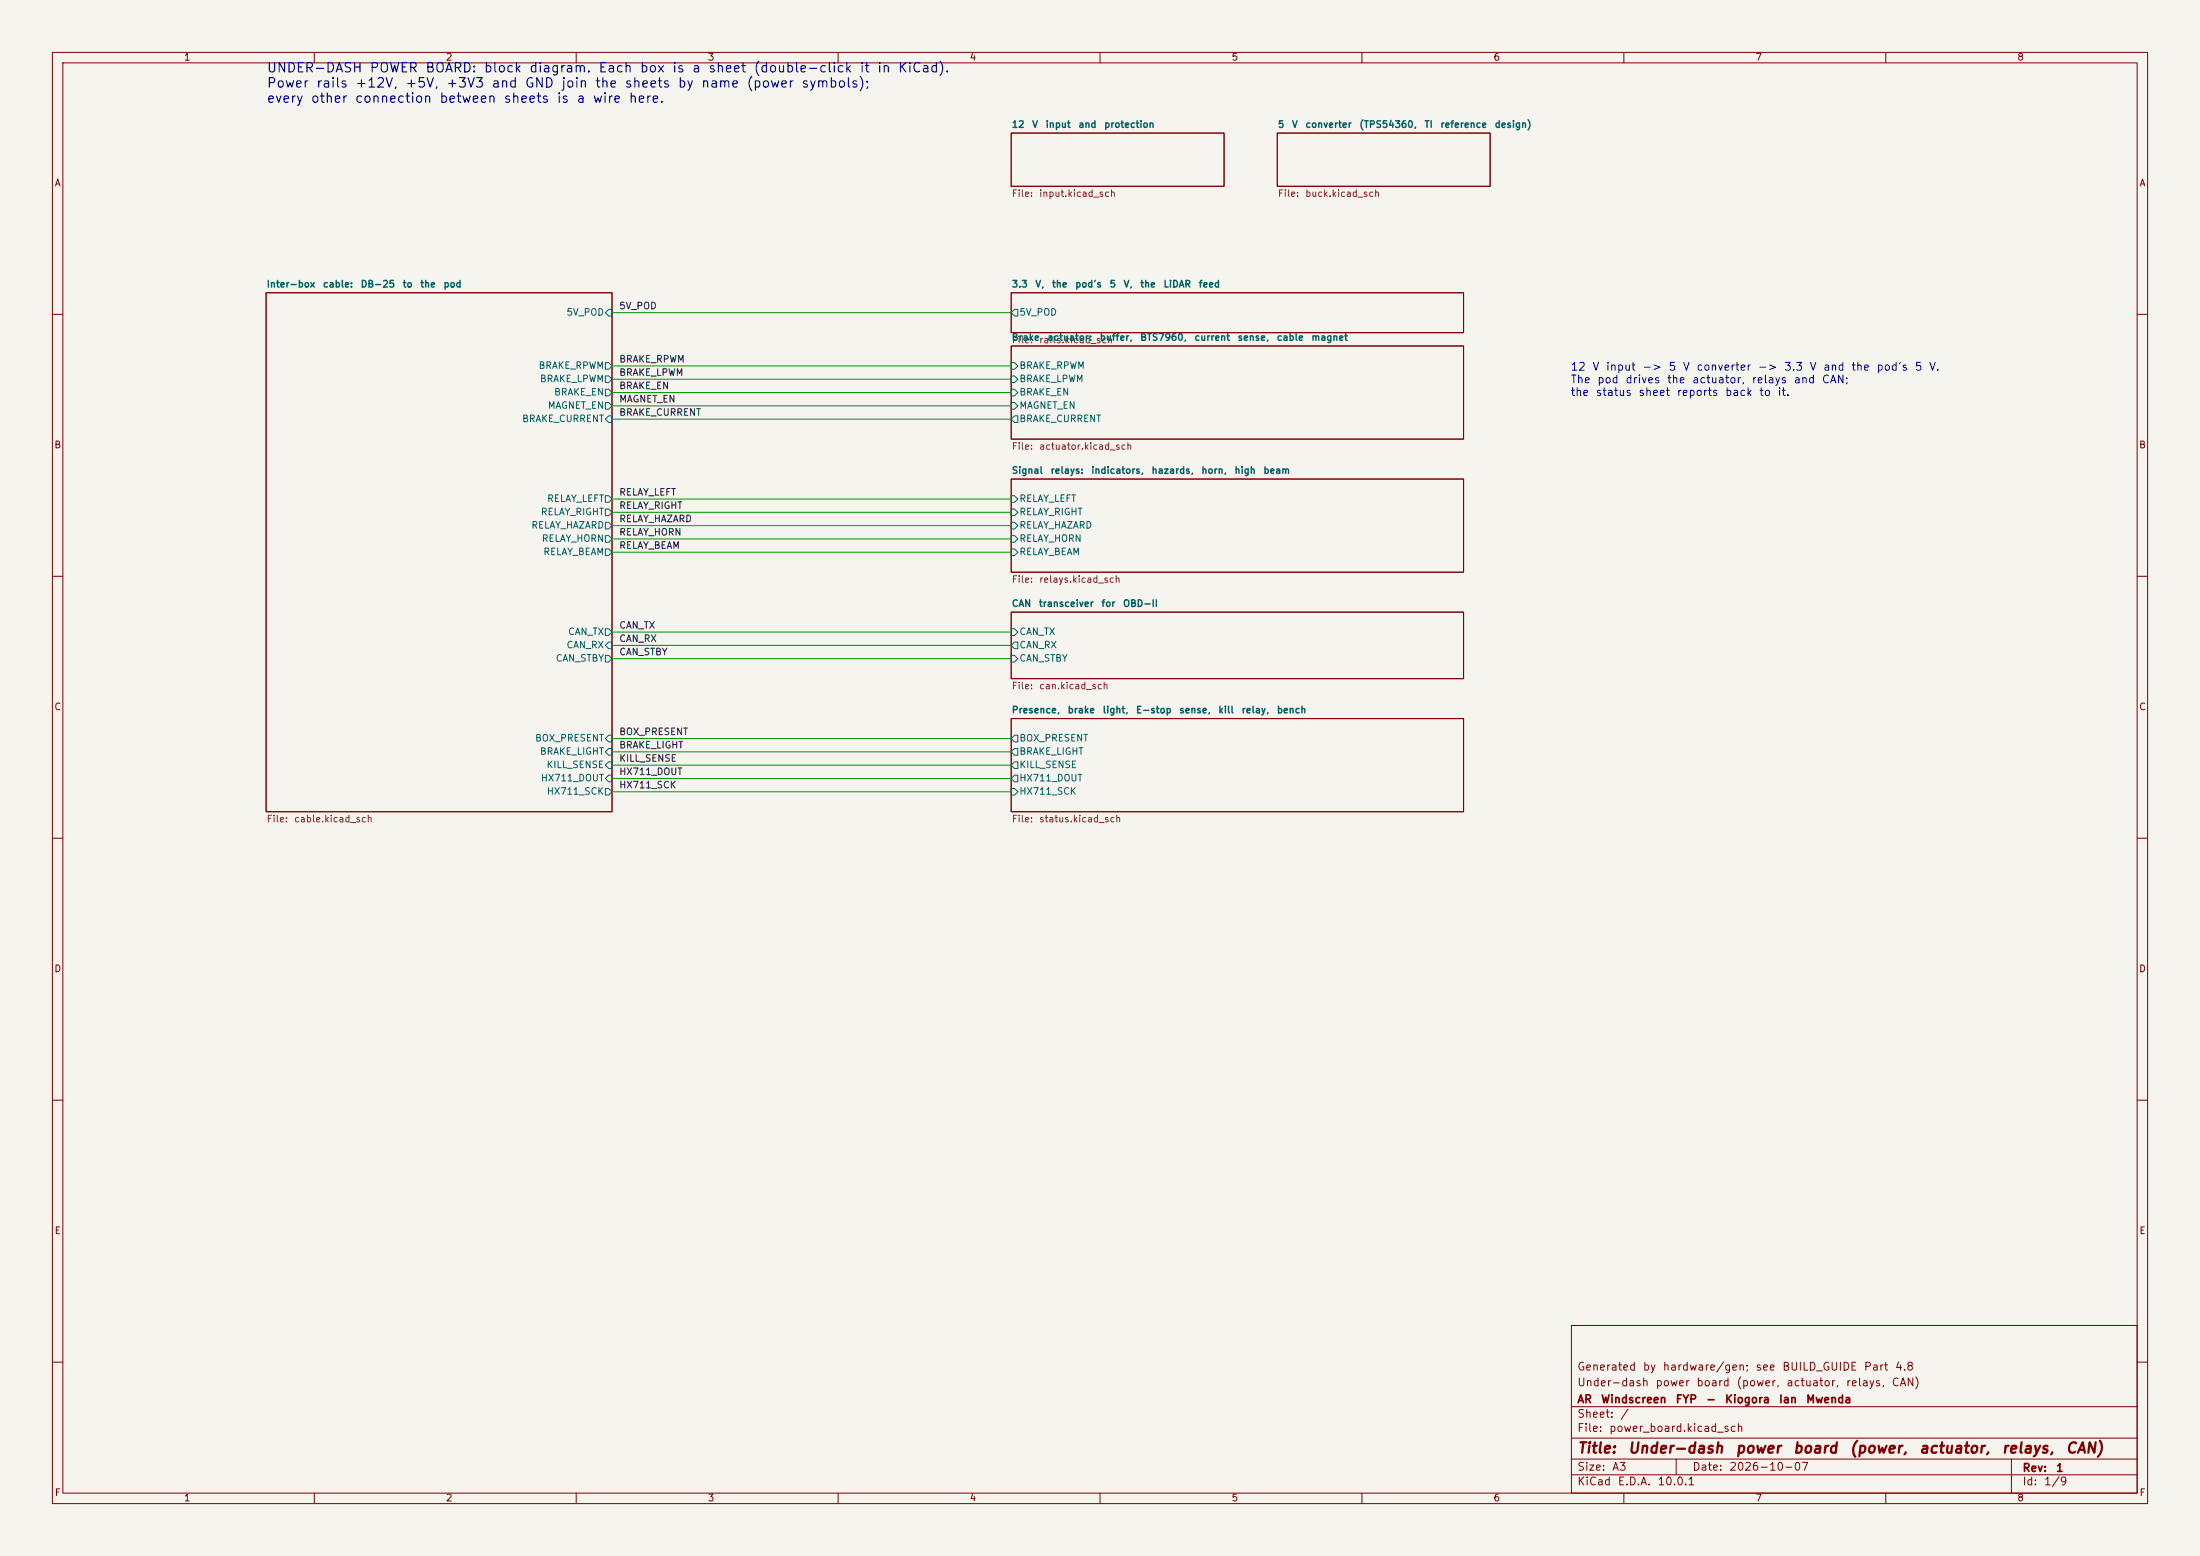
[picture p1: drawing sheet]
(kicad_sch
 (version 20250610)
 (generator "eeschema")
 (generator_version "10.0")
 (paper "A3")
 (title_block
  (title "Under-dash power board (power, actuator, relays, CAN)")
  (date "2026-10-07")
  (rev "1")
  (company "AR Windscreen FYP - Kiogora Ian Mwenda")
  (comment 1 "Under-dash power board (power, actuator, relays, CAN)")
  (comment 2 "Generated by hardware/gen; see BUILD_GUIDE Part 4.8"))
 (lib_symbols)
 (text "UNDER-DASH POWER BOARD: block diagram. Each box is a sheet (double-click it in KiCad).\nPower rails +12V, +5V, +3V3 and GND join the sheets by name (power symbols);\nevery other connection between sheets is a wire here."
  (exclude_from_sim no)
  (at 50.8 20.32 0)
  (effects (font (size 1.8 1.8)) (justify left bottom)))
 (text "12 V input -> 5 V converter -> 3.3 V and the pod's 5 V.\nThe pod drives the actuator, relays and CAN;\nthe status sheet reports back to it."
  (exclude_from_sim no)
  (at 299.72 76.2 0)
  (effects (font (size 1.5 1.5)) (justify left bottom)))
 (sheet
  (at 50.8 55.88)
  (size 66.04 99.06)
  (exclude_from_sim no)
  (in_bom yes)
  (on_board yes)
  (dnp no)
  (fields_autoplaced yes)
  (stroke (width 0.1524) (type solid))
  (fill (color 0 0 0 0.0000))
  (property "Sheetname" "Inter-box cable: DB-25 to the pod" (at 50.8 55.18 0) (effects (font (size 1.27 1.27) (thickness 0.254)
    (bold yes)) (justify left bottom)))
  (property "Sheetfile" "cable.kicad_sch" (at 50.8 155.54 0) (effects (font (size 1.27 1.27)) (justify left top)))
  (pin "5V_POD" input (at 116.84 59.69 0) (effects (font (size 1.27 1.27)) (justify right)))
  (pin "BRAKE_RPWM" output (at 116.84 69.85 0) (effects (font (size 1.27 1.27)) (justify right)))
  (pin "BRAKE_LPWM" output (at 116.84 72.39 0) (effects (font (size 1.27 1.27)) (justify right)))
  (pin "BRAKE_EN" output (at 116.84 74.93 0) (effects (font (size 1.27 1.27)) (justify right)))
  (pin "MAGNET_EN" output (at 116.84 77.47 0) (effects (font (size 1.27 1.27)) (justify right)))
  (pin "BRAKE_CURRENT" input (at 116.84 80.01 0) (effects (font (size 1.27 1.27)) (justify right)))
  (pin "RELAY_LEFT" output (at 116.84 95.25 0) (effects (font (size 1.27 1.27)) (justify right)))
  (pin "RELAY_RIGHT" output (at 116.84 97.79 0) (effects (font (size 1.27 1.27)) (justify right)))
  (pin "RELAY_HAZARD" output (at 116.84 100.33 0) (effects (font (size 1.27 1.27)) (justify right)))
  (pin "RELAY_HORN" output (at 116.84 102.87 0) (effects (font (size 1.27 1.27)) (justify right)))
  (pin "RELAY_BEAM" output (at 116.84 105.41 0) (effects (font (size 1.27 1.27)) (justify right)))
  (pin "CAN_TX" output (at 116.84 120.65 0) (effects (font (size 1.27 1.27)) (justify right)))
  (pin "CAN_RX" input (at 116.84 123.19 0) (effects (font (size 1.27 1.27)) (justify right)))
  (pin "CAN_STBY" output (at 116.84 125.73 0) (effects (font (size 1.27 1.27)) (justify right)))
  (pin "BOX_PRESENT" input (at 116.84 140.97 0) (effects (font (size 1.27 1.27)) (justify right)))
  (pin "BRAKE_LIGHT" input (at 116.84 143.51 0) (effects (font (size 1.27 1.27)) (justify right)))
  (pin "KILL_SENSE" input (at 116.84 146.05 0) (effects (font (size 1.27 1.27)) (justify right)))
  (pin "HX711_DOUT" input (at 116.84 148.59 0) (effects (font (size 1.27 1.27)) (justify right)))
  (pin "HX711_SCK" output (at 116.84 151.13 0) (effects (font (size 1.27 1.27)) (justify right))))
 (sheet
  (at 193.04 55.88)
  (size 86.36 7.62)
  (exclude_from_sim no)
  (in_bom yes)
  (on_board yes)
  (dnp no)
  (fields_autoplaced yes)
  (stroke (width 0.1524) (type solid))
  (fill (color 0 0 0 0.0000))
  (property "Sheetname" "3.3 V, the pod's 5 V, the LiDAR feed" (at 193.04 55.18 0) (effects (font (size 1.27 1.27) (thickness 0.254)
    (bold yes)) (justify left bottom)))
  (property "Sheetfile" "rails.kicad_sch" (at 193.04 64.1 0) (effects (font (size 1.27 1.27)) (justify left top)))
  (pin "5V_POD" output (at 193.04 59.69 180) (effects (font (size 1.27 1.27)) (justify left))))
 (sheet
  (at 193.04 66.04)
  (size 86.36 17.78)
  (exclude_from_sim no)
  (in_bom yes)
  (on_board yes)
  (dnp no)
  (fields_autoplaced yes)
  (stroke (width 0.1524) (type solid))
  (fill (color 0 0 0 0.0000))
  (property "Sheetname" "Brake actuator: buffer, BTS7960, current sense, cable magnet" (at 193.04 65.34 0) (effects (font (size 1.27 1.27) (thickness 0.254)
    (bold yes)) (justify left bottom)))
  (property "Sheetfile" "actuator.kicad_sch" (at 193.04 84.42 0) (effects (font (size 1.27 1.27)) (justify left top)))
  (pin "BRAKE_RPWM" input (at 193.04 69.85 180) (effects (font (size 1.27 1.27)) (justify left)))
  (pin "BRAKE_LPWM" input (at 193.04 72.39 180) (effects (font (size 1.27 1.27)) (justify left)))
  (pin "BRAKE_EN" input (at 193.04 74.93 180) (effects (font (size 1.27 1.27)) (justify left)))
  (pin "MAGNET_EN" input (at 193.04 77.47 180) (effects (font (size 1.27 1.27)) (justify left)))
  (pin "BRAKE_CURRENT" output (at 193.04 80.01 180) (effects (font (size 1.27 1.27)) (justify left))))
 (sheet
  (at 193.04 91.44)
  (size 86.36 17.78)
  (exclude_from_sim no)
  (in_bom yes)
  (on_board yes)
  (dnp no)
  (fields_autoplaced yes)
  (stroke (width 0.1524) (type solid))
  (fill (color 0 0 0 0.0000))
  (property "Sheetname" "Signal relays: indicators, hazards, horn, high beam" (at 193.04 90.74 0) (effects (font (size 1.27 1.27) (thickness 0.254)
    (bold yes)) (justify left bottom)))
  (property "Sheetfile" "relays.kicad_sch" (at 193.04 109.82 0) (effects (font (size 1.27 1.27)) (justify left top)))
  (pin "RELAY_LEFT" input (at 193.04 95.25 180) (effects (font (size 1.27 1.27)) (justify left)))
  (pin "RELAY_RIGHT" input (at 193.04 97.79 180) (effects (font (size 1.27 1.27)) (justify left)))
  (pin "RELAY_HAZARD" input (at 193.04 100.33 180) (effects (font (size 1.27 1.27)) (justify left)))
  (pin "RELAY_HORN" input (at 193.04 102.87 180) (effects (font (size 1.27 1.27)) (justify left)))
  (pin "RELAY_BEAM" input (at 193.04 105.41 180) (effects (font (size 1.27 1.27)) (justify left))))
 (sheet
  (at 193.04 116.84)
  (size 86.36 12.7)
  (exclude_from_sim no)
  (in_bom yes)
  (on_board yes)
  (dnp no)
  (fields_autoplaced yes)
  (stroke (width 0.1524) (type solid))
  (fill (color 0 0 0 0.0000))
  (property "Sheetname" "CAN transceiver for OBD-II" (at 193.04 116.14 0) (effects (font (size 1.27 1.27) (thickness 0.254)
    (bold yes)) (justify left bottom)))
  (property "Sheetfile" "can.kicad_sch" (at 193.04 130.14 0) (effects (font (size 1.27 1.27)) (justify left top)))
  (pin "CAN_TX" input (at 193.04 120.65 180) (effects (font (size 1.27 1.27)) (justify left)))
  (pin "CAN_RX" output (at 193.04 123.19 180) (effects (font (size 1.27 1.27)) (justify left)))
  (pin "CAN_STBY" input (at 193.04 125.73 180) (effects (font (size 1.27 1.27)) (justify left))))
 (sheet
  (at 193.04 137.16)
  (size 86.36 17.78)
  (exclude_from_sim no)
  (in_bom yes)
  (on_board yes)
  (dnp no)
  (fields_autoplaced yes)
  (stroke (width 0.1524) (type solid))
  (fill (color 0 0 0 0.0000))
  (property "Sheetname" "Presence, brake light, E-stop sense, kill relay, bench" (at 193.04 136.46 0) (effects (font (size 1.27 1.27) (thickness 0.254)
    (bold yes)) (justify left bottom)))
  (property "Sheetfile" "status.kicad_sch" (at 193.04 155.54 0) (effects (font (size 1.27 1.27)) (justify left top)))
  (pin "BOX_PRESENT" output (at 193.04 140.97 180) (effects (font (size 1.27 1.27)) (justify left)))
  (pin "BRAKE_LIGHT" output (at 193.04 143.51 180) (effects (font (size 1.27 1.27)) (justify left)))
  (pin "KILL_SENSE" output (at 193.04 146.05 180) (effects (font (size 1.27 1.27)) (justify left)))
  (pin "HX711_DOUT" output (at 193.04 148.59 180) (effects (font (size 1.27 1.27)) (justify left)))
  (pin "HX711_SCK" input (at 193.04 151.13 180) (effects (font (size 1.27 1.27)) (justify left))))
 (sheet
  (at 193.04 25.4)
  (size 40.64 10.16)
  (exclude_from_sim no)
  (in_bom yes)
  (on_board yes)
  (dnp no)
  (fields_autoplaced yes)
  (stroke (width 0.1524) (type solid))
  (fill (color 0 0 0 0.0000))
  (property "Sheetname" "12 V input and protection" (at 193.04 24.7 0) (effects (font (size 1.27 1.27) (thickness 0.254)
    (bold yes)) (justify left bottom)))
  (property "Sheetfile" "input.kicad_sch" (at 193.04 36.16 0) (effects (font (size 1.27 1.27)) (justify left top))))
 (sheet
  (at 243.84 25.4)
  (size 40.64 10.16)
  (exclude_from_sim no)
  (in_bom yes)
  (on_board yes)
  (dnp no)
  (fields_autoplaced yes)
  (stroke (width 0.1524) (type solid))
  (fill (color 0 0 0 0.0000))
  (property "Sheetname" "5 V converter (TPS54360, TI reference design)" (at 243.84 24.7 0) (effects (font (size 1.27 1.27) (thickness 0.254)
    (bold yes)) (justify left bottom)))
  (property "Sheetfile" "buck.kicad_sch" (at 243.84 36.16 0) (effects (font (size 1.27 1.27)) (justify left top))))
 (label "5V_POD"
  (at 118.11 59.69 0)
  (effects (font (size 1.27 1.27)) (justify left bottom)))
 (label "BOX_PRESENT"
  (at 118.11 140.97 0)
  (effects (font (size 1.27 1.27)) (justify left bottom)))
 (label "BRAKE_CURRENT"
  (at 118.11 80.01 0)
  (effects (font (size 1.27 1.27)) (justify left bottom)))
 (label "BRAKE_EN"
  (at 118.11 74.93 0)
  (effects (font (size 1.27 1.27)) (justify left bottom)))
 (label "BRAKE_LIGHT"
  (at 118.11 143.51 0)
  (effects (font (size 1.27 1.27)) (justify left bottom)))
 (label "BRAKE_LPWM"
  (at 118.11 72.39 0)
  (effects (font (size 1.27 1.27)) (justify left bottom)))
 (label "BRAKE_RPWM"
  (at 118.11 69.85 0)
  (effects (font (size 1.27 1.27)) (justify left bottom)))
 (label "CAN_RX"
  (at 118.11 123.19 0)
  (effects (font (size 1.27 1.27)) (justify left bottom)))
 (label "CAN_STBY"
  (at 118.11 125.73 0)
  (effects (font (size 1.27 1.27)) (justify left bottom)))
 (label "CAN_TX"
  (at 118.11 120.65 0)
  (effects (font (size 1.27 1.27)) (justify left bottom)))
 (label "HX711_DOUT"
  (at 118.11 148.59 0)
  (effects (font (size 1.27 1.27)) (justify left bottom)))
 (label "HX711_SCK"
  (at 118.11 151.13 0)
  (effects (font (size 1.27 1.27)) (justify left bottom)))
 (label "KILL_SENSE"
  (at 118.11 146.05 0)
  (effects (font (size 1.27 1.27)) (justify left bottom)))
 (label "MAGNET_EN"
  (at 118.11 77.47 0)
  (effects (font (size 1.27 1.27)) (justify left bottom)))
 (label "RELAY_BEAM"
  (at 118.11 105.41 0)
  (effects (font (size 1.27 1.27)) (justify left bottom)))
 (label "RELAY_HAZARD"
  (at 118.11 100.33 0)
  (effects (font (size 1.27 1.27)) (justify left bottom)))
 (label "RELAY_HORN"
  (at 118.11 102.87 0)
  (effects (font (size 1.27 1.27)) (justify left bottom)))
 (label "RELAY_LEFT"
  (at 118.11 95.25 0)
  (effects (font (size 1.27 1.27)) (justify left bottom)))
 (label "RELAY_RIGHT"
  (at 118.11 97.79 0)
  (effects (font (size 1.27 1.27)) (justify left bottom)))
 (wire
  (pts (xy 116.84 59.69) (xy 118.11 59.69))
  (stroke (width 0) (type default)))
 (wire
  (pts (xy 118.11 59.69) (xy 193.04 59.69))
  (stroke (width 0) (type default)))
 (wire
  (pts (xy 116.84 140.97) (xy 118.11 140.97))
  (stroke (width 0) (type default)))
 (wire
  (pts (xy 118.11 140.97) (xy 193.04 140.97))
  (stroke (width 0) (type default)))
 (wire
  (pts (xy 116.84 80.01) (xy 118.11 80.01))
  (stroke (width 0) (type default)))
 (wire
  (pts (xy 118.11 80.01) (xy 193.04 80.01))
  (stroke (width 0) (type default)))
 (wire
  (pts (xy 116.84 74.93) (xy 118.11 74.93))
  (stroke (width 0) (type default)))
 (wire
  (pts (xy 118.11 74.93) (xy 193.04 74.93))
  (stroke (width 0) (type default)))
 (wire
  (pts (xy 116.84 143.51) (xy 118.11 143.51))
  (stroke (width 0) (type default)))
 (wire
  (pts (xy 118.11 143.51) (xy 193.04 143.51))
  (stroke (width 0) (type default)))
 (wire
  (pts (xy 116.84 72.39) (xy 118.11 72.39))
  (stroke (width 0) (type default)))
 (wire
  (pts (xy 118.11 72.39) (xy 193.04 72.39))
  (stroke (width 0) (type default)))
 (wire
  (pts (xy 116.84 69.85) (xy 118.11 69.85))
  (stroke (width 0) (type default)))
 (wire
  (pts (xy 118.11 69.85) (xy 193.04 69.85))
  (stroke (width 0) (type default)))
 (wire
  (pts (xy 116.84 123.19) (xy 118.11 123.19))
  (stroke (width 0) (type default)))
 (wire
  (pts (xy 118.11 123.19) (xy 193.04 123.19))
  (stroke (width 0) (type default)))
 (wire
  (pts (xy 116.84 125.73) (xy 118.11 125.73))
  (stroke (width 0) (type default)))
 (wire
  (pts (xy 118.11 125.73) (xy 193.04 125.73))
  (stroke (width 0) (type default)))
 (wire
  (pts (xy 116.84 120.65) (xy 118.11 120.65))
  (stroke (width 0) (type default)))
 (wire
  (pts (xy 118.11 120.65) (xy 193.04 120.65))
  (stroke (width 0) (type default)))
 (wire
  (pts (xy 116.84 148.59) (xy 118.11 148.59))
  (stroke (width 0) (type default)))
 (wire
  (pts (xy 118.11 148.59) (xy 193.04 148.59))
  (stroke (width 0) (type default)))
 (wire
  (pts (xy 116.84 151.13) (xy 118.11 151.13))
  (stroke (width 0) (type default)))
 (wire
  (pts (xy 118.11 151.13) (xy 193.04 151.13))
  (stroke (width 0) (type default)))
 (wire
  (pts (xy 116.84 146.05) (xy 118.11 146.05))
  (stroke (width 0) (type default)))
 (wire
  (pts (xy 118.11 146.05) (xy 193.04 146.05))
  (stroke (width 0) (type default)))
 (wire
  (pts (xy 116.84 77.47) (xy 118.11 77.47))
  (stroke (width 0) (type default)))
 (wire
  (pts (xy 118.11 77.47) (xy 193.04 77.47))
  (stroke (width 0) (type default)))
 (wire
  (pts (xy 116.84 105.41) (xy 118.11 105.41))
  (stroke (width 0) (type default)))
 (wire
  (pts (xy 118.11 105.41) (xy 193.04 105.41))
  (stroke (width 0) (type default)))
 (wire
  (pts (xy 116.84 100.33) (xy 118.11 100.33))
  (stroke (width 0) (type default)))
 (wire
  (pts (xy 118.11 100.33) (xy 193.04 100.33))
  (stroke (width 0) (type default)))
 (wire
  (pts (xy 116.84 102.87) (xy 118.11 102.87))
  (stroke (width 0) (type default)))
 (wire
  (pts (xy 118.11 102.87) (xy 193.04 102.87))
  (stroke (width 0) (type default)))
 (wire
  (pts (xy 116.84 95.25) (xy 118.11 95.25))
  (stroke (width 0) (type default)))
 (wire
  (pts (xy 118.11 95.25) (xy 193.04 95.25))
  (stroke (width 0) (type default)))
 (wire
  (pts (xy 116.84 97.79) (xy 118.11 97.79))
  (stroke (width 0) (type default)))
 (wire
  (pts (xy 118.11 97.79) (xy 193.04 97.79))
  (stroke (width 0) (type default)))
 (sheet_instances
  (path ""
   (page "1")))
 (embedded_fonts no))
